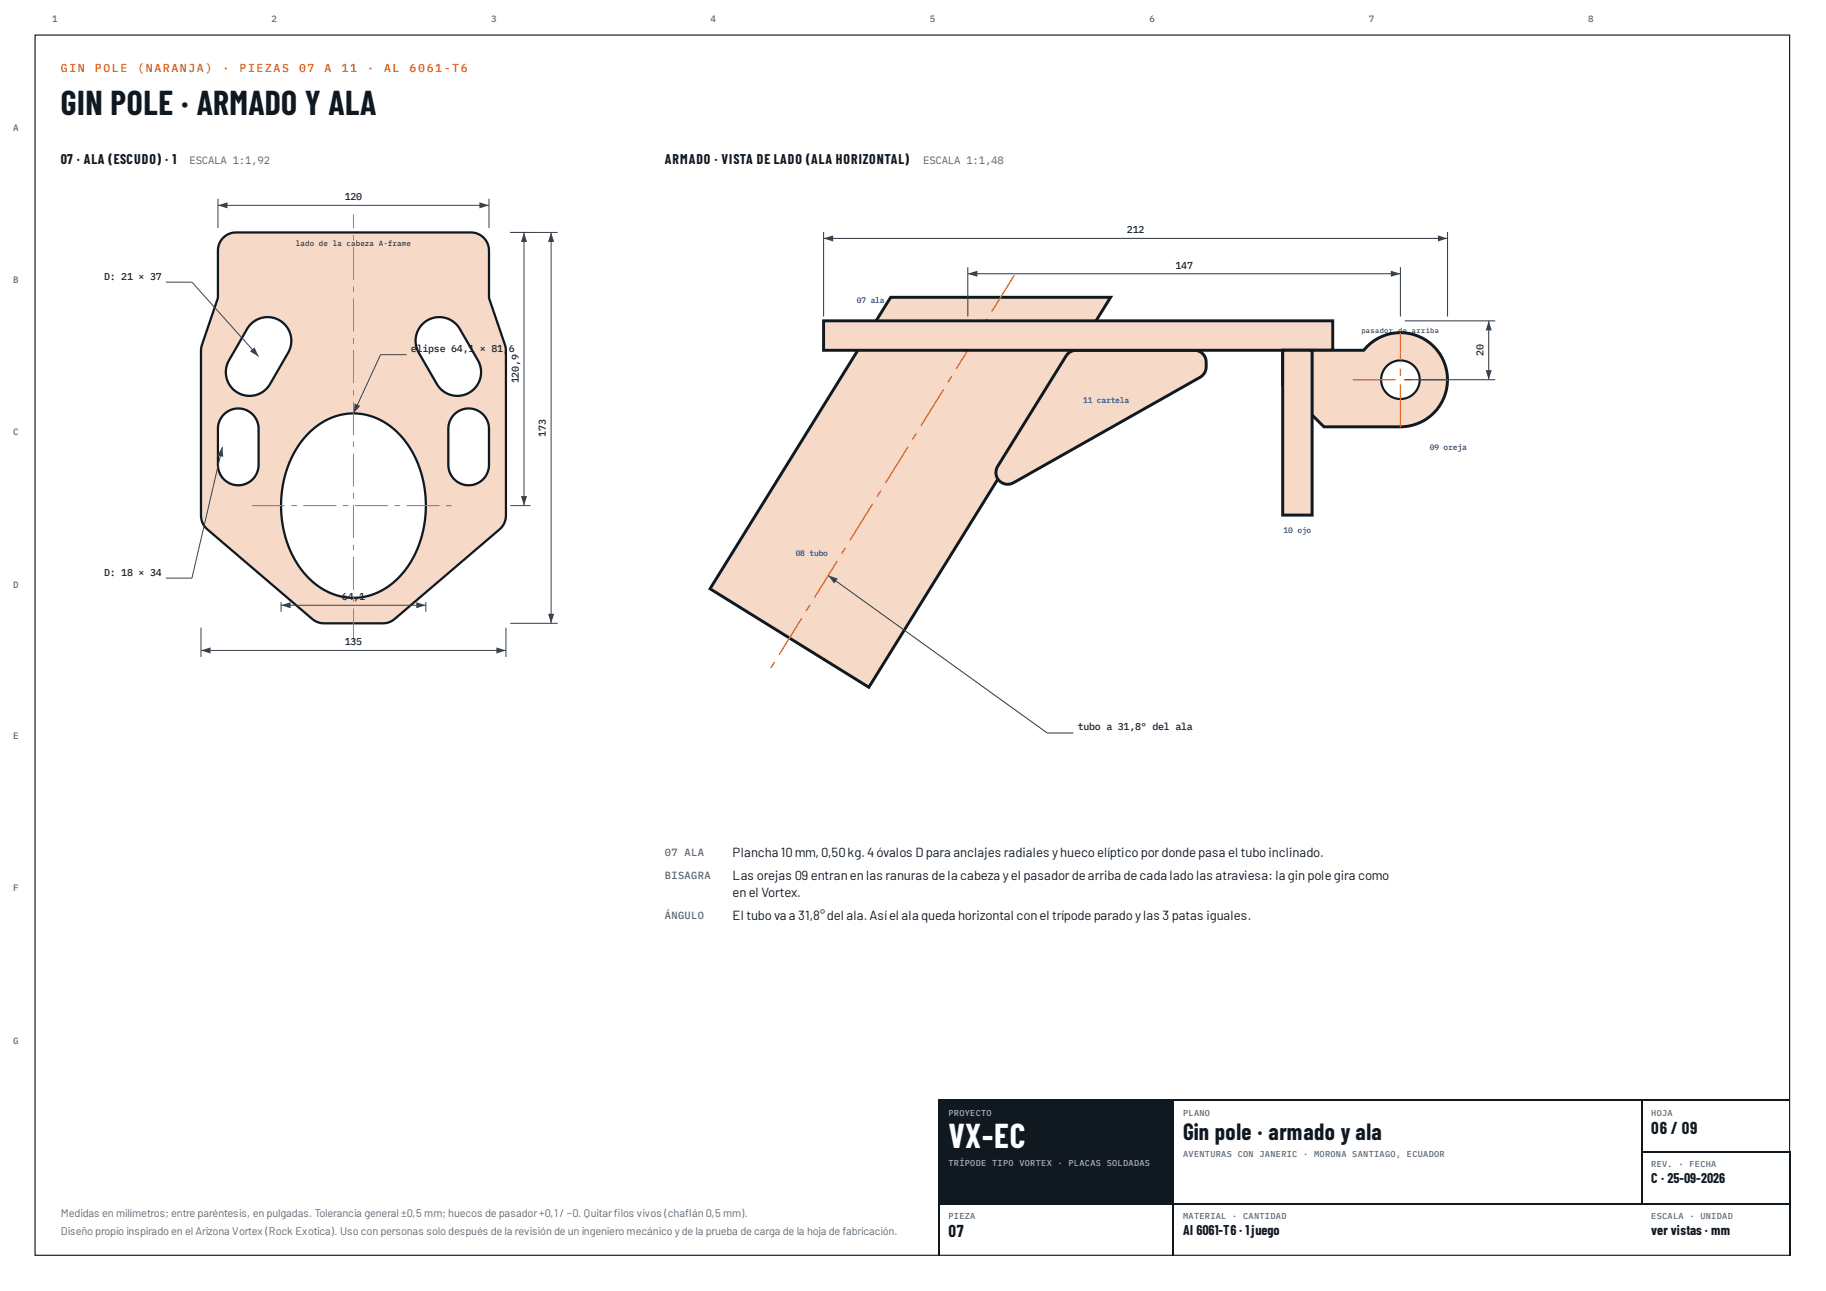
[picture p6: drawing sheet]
<svg xmlns="http://www.w3.org/2000/svg" width="420mm" height="297mm" viewBox="0 0 420 297" stroke-linecap="round" stroke-linejoin="round" font-family="sans-serif">
<path d="M8.1 8.1h403.7v280.7h-403.7z" fill="none" stroke="#101820" stroke-width=".26"/>
<path d="M51.4 54.7a4.2 4.2 0 0 1 2.9-1.2h54.1a4.2 4.2 0 0 1 4.1 4.1v11l3.9 11.6v38.4a4.2 4.2 0 0 1-1.4 3.2l-24.2 20.6-1.4 .8-1.3 .2h-13.5l-1.3-.2-.8-.3-24.8-21.1a4.2 4.2 0 0 1-1.4-3.2v-38.4l3.8-11.6v-11a4.2 4.2 0 0 1 1.3-2.9zM51.5 95.3l-.9 1.3-.4 1.4-.1 9a4.7 4.7 0 0 0 4.7 4.6 4.7 4.7 0 0 0 4.7-4.6v-8.4a4.7 4.7 0 0 0-2.9-4.3 4.7 4.7 0 0 0-5.1 1zM57.7 74.6l-.8 1.1-4.2 7.2a5.5 5.5 0 0 0 2 7.4 5.5 5.5 0 0 0 7.5-2l4.1-7.2a5.5 5.5 0 0 0-1.4-7 5.5 5.5 0 0 0-7.2 .5zM104.5 95.3l-.8 1.3-.5 1.4v9a4.7 4.7 0 0 0 4.6 4.6 4.7 4.7 0 0 0 4.7-4.6v-8.4a4.7 4.7 0 0 0-2.9-4.3 4.7 4.7 0 0 0-5.1 1zM97.2 74.6a5.4 5.4 0 0 0-.8 6.5l4.1 7.2a5.5 5.5 0 0 0 7.5 2 5.5 5.5 0 0 0 2-7.4l-4.2-7.2a5.5 5.5 0 0 0-8.6-1.1zM71.2 99.5l-1.4 1.6-1.5 2-1.1 2-.9 2.2-1.2 4.5-.4 4.9 .1 2.4 .4 2.7 1.4 4.5 1 2.1 1.4 2.2 1.6 1.9 1.5 1.5a14 14 0 0 0 20.4-2l1.4-1.7 1.3-2.2 1.7-4.3 1-4.7v-4.9l-.8-4.7-1.6-4.4-1.1-2-1.3-1.8-1.4-1.6-1.6-1.4a13.8 13.8 0 0 0-18.9 1.2z" fill-rule="evenodd" fill="#f6d9c6"/>
<path d="M51.4 54.7a4.2 4.2 0 0 1 2.9-1.2h54.1a4.2 4.2 0 0 1 4.1 4.1v11l3.9 11.6v38.4a4.2 4.2 0 0 1-1.4 3.2l-24.2 20.6-1.4 .8-1.3 .2h-13.5l-1.3-.2-.8-.3-24.8-21.1a4.2 4.2 0 0 1-1.4-3.2v-38.4l3.8-11.6v-11a4.2 4.2 0 0 1 1.3-2.9zM57.7 74.6a5.5 5.5 0 0 1 7.2-.5 5.5 5.5 0 0 1 1.4 7l-4.1 7.2a5.5 5.5 0 0 1-7.5 2 5.5 5.5 0 0 1-2-7.4l4.2-7.2zM97.2 74.6a5.5 5.5 0 0 1 8.6 1.1l4.2 7.2a5.5 5.5 0 0 1-2 7.4 5.5 5.5 0 0 1-7.5-2l-4.1-7.2a5.4 5.4 0 0 1 .8-6.5zM51.5 95.3a4.7 4.7 0 0 1 5.1-1 4.7 4.7 0 0 1 2.9 4.3v8.4a4.7 4.7 0 0 1-4.7 4.6 4.7 4.7 0 0 1-4.7-4.6l.1-9 .4-1.4zM71.2 99.5l1.3-1.2a14 14 0 0 1 20 2.3l1.4 1.7 1.1 1.9 1 2.1 .8 2.2 1 4.4 .2 4.8-.7 4.8-1.5 4.4-2.3 3.9-1.4 1.7-1.5 1.5a14 14 0 0 1-20.4-2l-1.4-1.7-1.2-1.9-1.7-4-1-4.6-.2-4.5 .6-4.8 1.3-4.2 2.2-4zM104.5 95.3a4.7 4.7 0 0 1 5.1-1 4.7 4.7 0 0 1 2.9 4.3v8.4a4.7 4.7 0 0 1-4.7 4.6 4.7 4.7 0 0 1-4.6-4.6v-9l.5-1.4z" fill="none" stroke="#101820" stroke-width=".52"/>
<g fill="#e0621b">
<path d="M81.2 140h.3v7.6h-.3zM81.2 137.2h.3v1.3h-.3zM81.2 128.1h.3v7.6h-.3zM81.2 125.3h.3v1.3h-.3zM81.2 116.2h.3v7.6h-.3zM81.2 113.4h.3v1.3h-.3zM81.2 104.4h.3v7.5h-.3zM81.2 101.6h.3v1.2h-.3zM81.2 92.5h.3v7.6h-.3zM81.2 89.7h.3v1.3h-.3zM81.2 80.6h.3v7.6h-.3zM81.2 77.8h.3v1.3h-.3zM81.2 68.7h.3v7.6h-.3zM81.2 65.9h.3v1.3h-.3zM81.2 56.8h.3v7.6h-.3zM81.2 54.1h.3v1.2h-.3zM81.2 49.3h.3v3.2h-.3z"/>
<path d="M57.9 116.2h7.6v.2h-7.6zM67 116.2h1.3v.2h-1.3zM69.8 116.2h7.6v.2h-7.6zM78.9 116.2h1.3v.2h-1.3zM81.7 116.2h7.6v.2h-7.6zM90.8 116.2h1.3v.2h-1.3zM93.6 116.2h7.6v.2h-7.6zM102.7 116.2h1.2v.2h-1.2z"/>
</g>
<path d="M46.3 144.4v6.7M46.3 149.6h70.1M116.4 144.4v6.7" fill="none" stroke="#39434d" stroke-width=".23"/>
<g fill="#39434d">
<path d="M114.2 148.9l2.2 .7-2.2 .7z"/>
<path d="M46.3 149.6l2.1-.7v1.4z"/>
</g>
<path d="M117.4 53.5h10.9M126.8 53.5v89.9M117.4 143.4h10.9" fill="none" stroke="#39434d" stroke-width=".23"/>
<g fill="#39434d">
<path d="M126.8 53.5l.7 2.2h-1.4z"/>
<path d="M126.1 141.2h1.4l-.7 2.2z"/>
</g>
<path d="M117.4 53.5h4.7M120.6 53.5v62.8M117.4 116.3h4.7" fill="none" stroke="#39434d" stroke-width=".23"/>
<g fill="#39434d">
<path d="M120.6 53.5l.7 2.2h-1.4z"/>
<path d="M119.9 114.1h1.4l-.7 2.2z"/>
</g>
<path d="M64.7 138.5v2.2M64.7 139.2h33.3M98 138.5v2.2" fill="none" stroke="#39434d" stroke-width=".23"/>
<g fill="#39434d">
<path d="M95.8 138.5l2.2 .7-2.2 .7z"/>
<path d="M64.7 139.2l2.2-.7v1.4z"/>
</g>
<path d="M87.6 81.6l-6.3 13.5" fill="none" stroke="#39434d" stroke-width=".23"/>
<path d="M81.6 92.8l1.3 .6-1.6 1.7z" fill="#39434d"/>
<path d="M87.6 81.6h6M51.2 102.8l-7 30.2" fill="none" stroke="#39434d" stroke-width=".23"/>
<path d="M51.2 102.8l.2 2.3-1.4-.3z" fill="#39434d"/>
<path d="M44.2 64.9l15.3 17.1M38.2 133h6" fill="none" stroke="#39434d" stroke-width=".23"/>
<path d="M57.5 80.8l1.1-.9 .9 2.1z" fill="#39434d"/>
<path d="M50.1 45.7v6.8M50.1 47.2h62.4M112.5 45.7v6.8M38.2 64.9h6" fill="none" stroke="#39434d" stroke-width=".23"/>
<g fill="#39434d">
<path d="M110.3 46.5l2.2 .7-2.2 .7z"/>
<path d="M50.1 47.2l2.2-.7v1.4z"/>
</g>
<path d="M205 68.4h50.6l-55.7 89.7-36.5-22.6z" fill="#f6d9c6"/>
<path d="M205 68.4h50.6l-55.7 89.7-36.5-22.6z" fill="none" stroke="#101820" stroke-width=".68" stroke-linecap="butt"/>
<path d="M233.3 63.2l.2 .2-5.2 8.4-.2-.2zM227 73.3l.3 .2-.9 1.4-.2-.2zM225.1 76.4l.3 .1-5.2 8.4-.3-.1zM218.9 86.5l.2 .1-.8 1.4-.3-.1zM217 89.5l.2 .2-5.2 8.4-.2-.2zM210.7 99.6l.3 .2-.9 1.4-.2-.2zM208.8 102.7l.3 .2-5.2 8.3-.3-.1zM202.6 112.8l.2 .1-.8 1.4-.3-.1zM200.7 115.9l.2 .1-5.2 8.4-.2-.2zM194.4 125.9l.3 .2-.9 1.4-.2-.2zM192.5 129l.3 .2-5.2 8.4-.3-.2zM186.3 139.1l.2 .1-.8 1.4-.3-.1zM184.4 142.2l.2 .1-5.2 8.4-.2-.2zM178.1 152.2l.3 .2-.9 1.4-.2-.2z" fill="#e0621b"/>
<path d="M245.7 81.4a2.73 2.73 0 0 1 1.9-.8h27.3a2.71 2.71 0 0 1 2.7 2.7 3.2 3.2 0 0 1-1.4 3.5l-43 24.3a2.71 2.71 0 0 1-3.3-.5 2.71 2.71 0 0 1-.3-3.3z" fill-rule="evenodd" fill="#f6d9c6"/>
<path d="M245.7 81.4a2.73 2.73 0 0 1 1.9-.8h27.3a2.71 2.71 0 0 1 2.7 2.7 3.2 3.2 0 0 1-1.4 3.5l-43 24.3a2.71 2.71 0 0 1-3.3-.5 2.71 2.71 0 0 1-.3-3.3z" fill="none" stroke="#101820" stroke-width=".68" stroke-linecap="butt"/>
<path d="M189.5 73.8h117.2v6.8h-117.2z" fill="#f6d9c6"/>
<path d="M189.5 73.8h117.2v6.8h-117.2z" fill="none" stroke="#101820" stroke-width=".68" stroke-linecap="butt"/>
<path d="M295.2 80.6h18.6a10.8 10.8 0 0 1 18.2 2.1 10.8 10.8 0 0 1-9.7 15.5h-17.6l-9.5-9.5z" fill-rule="evenodd" fill="#f6d9c6"/>
<path d="M295.2 80.6h18.6a10.8 10.8 0 0 1 18.2 2.1 10.8 10.8 0 0 1-9.7 15.5h-17.6l-9.5-9.5z" fill="none" stroke="#101820" stroke-width=".68" stroke-linecap="butt"/>
<circle cx="322.3" cy="87.4" r="4.4" fill="#fff"/>
<circle cx="322.3" cy="87.4" r="4.4" fill="none" stroke="#101820" stroke-width=".49"/>
<g fill="#e0621b">
<path d="M311.3 87.2h9.9v.3h-9.9zM323.1 87.2h1.7v.3h-1.7zM326.8 87.2h6.4v.3h-6.4z"/>
<path d="M322.1 88.5h.3v9.8h-.3zM322.1 84.8h.3v1.7h-.3zM322.1 76.4h.3v6.5h-.3z"/>
</g>
<path d="M295.2 80.6h6.7v37.9h-6.7z" fill="#f6d9c6"/>
<path d="M295.2 80.6h6.7v37.9h-6.7z" fill="none" stroke="#101820" stroke-width=".68" stroke-linecap="butt"/>
<path d="M189.5 53.4v19.4M189.5 54.9h143.6M333.1 53.4v19.4" fill="none" stroke="#39434d" stroke-width=".25"/>
<g fill="#39434d">
<path d="M330.9 54.2l2.2 .7-2.2 .6z"/>
<path d="M189.5 54.9l2.2-.7v1.3z"/>
</g>
<path d="M222.7 61.5v11.3M222.7 63h99.6M322.3 61.5v11.3" fill="none" stroke="#39434d" stroke-width=".25"/>
<g fill="#39434d">
<path d="M320.1 62.3l2.2 .7-2.2 .7z"/>
<path d="M222.7 63l2.2-.7v1.4z"/>
</g>
<path d="M323.3 73.8h20.8M342.6 73.8v13.6M323.3 87.4h20.8" fill="none" stroke="#39434d" stroke-width=".25"/>
<g fill="#39434d">
<path d="M342.6 73.8l.7 2.2h-1.4z"/>
<path d="M341.9 85.2h1.4l-.7 2.2z"/>
</g>
<path d="M190.6 132.4l50.4 36.2" fill="none" stroke="#39434d" stroke-width=".25"/>
<path d="M190.6 132.4l2.2 .7-.8 1.1z" fill="#39434d"/>
<path d="M241 168.6h6" fill="none" stroke="#39434d" stroke-width=".25"/>
<path d="M215.9 253.1h196.1M216 252.9v36" fill="none" stroke="#101820" stroke-width=".26"/>
<path d="M216.2 253.2h53.9v23.8h-53.9z" fill="#101820"/>
<path d="M270 253.2v35.7M378 253.2v23.8M216.2 276.9h195.8M378.1 265h33.9M411.8 265.1v23.8" fill="none" stroke="#101820" stroke-width=".26"/>
<text font-size="7.8" fill="#101820" x="14" y="26.5">GIN POLE · ARMADO Y ALA</text>
<text font-size="7.8" fill="#fff" x="218.3" y="264.1">VX-EC</text>
<text font-size="5.3" fill="#101820" x="272.3" y="262.2">Gin pole · armado y ala</text>
<g font-size="3.9" fill="#101820">
<text x="380" y="260.9">06 / 09</text>
<text x="218.3" y="284.7">07</text>
</g>
<g font-size="3.2" fill="#101820">
<text x="14" y="37.8">07 · ALA (ESCUDO) · 1</text>
<text x="153" y="37.8">ARMADO · VISTA DE LADO (ALA HORIZONTAL)</text>
<text x="380" y="272.3">C · 25-09-2026</text>
<text x="272.3" y="284.2">Al 6061-T6 · 1 juego</text>
<text x="380" y="284.2">ver vistas · mm</text>
</g>
<g font-size="3" fill="#101820">
<text x="168.6" y="197.1">Plancha 10mm, 0,50kg.4óvalos Dpara anclajes radiales yhuecoelípticopordondepasa el tuboinclinado.</text>
<text x="168.6" y="202.4">Las orejas 09 entranenlas ranuras dela cabeza yel pasadordearriba decada ladolas atraviesa: la ginpolegira como</text>
<text x="168.6" y="206.4">enel Vortex.</text>
<text x="168.6" y="211.7">El tubova a 31,8°del ala.Asíel ala queda horizontal conel trípodeparadoylas 3 patas iguales.</text>
</g>
<g font-size="2.6" fill="#e0621b">
<text x="14" y="16.7">GIN</text>
<text x="21.8" y="16.7">POLE</text>
<text x="31.6" y="16.7">(NARANJA)</text>
<text x="51.2" y="16.7">·</text>
<text x="55.1" y="16.7">PIEZAS</text>
<text x="68.8" y="16.7">07</text>
<text x="74.7" y="16.7">A</text>
<text x="78.6" y="16.7">11</text>
<text x="84.5" y="16.7">·</text>
<text x="88.4" y="16.7">AL</text>
<text x="94.3" y="16.7">6061-T6</text>
</g>
<g font-size="2.5" fill="#5b6875">
<text x="43.6" y="37.8">ESCALA 1:1,92</text>
<text x="212.5" y="37.8">ESCALA 1:1,48</text>
<text x="14" y="279.9">Medidas en milímetros; entre paréntesis, en pulgadas. Tolerancia general ±0,5 mm; huecos de pasador+0,1 / −0. Quitarflos vivos (chafán 0,5 mm).</text>
<text x="141.3" y="279.9">i</text>
<text x="157.7" y="279.9">l</text>
<text x="14" y="284.2">Diseño propio inspirado en el Arizona Vortex (Rock Exotica). Uso con personas solo después de la revisión de un ingeniero mecánico yde la prueba de carga de la hoja de fabricación.</text>
</g>
<g font-size="2.4" fill="#5b6875">
<text x="153" y="196.9">07 ALA</text>
<text x="153" y="202.1">BISAGRA</text>
<text x="153" y="211.4">ÁNGULO</text>
</g>
<g font-size="2.3" fill="#1a2530">
<text x="79.4" y="46">120</text>
<text x="259.3" y="53.7">212</text>
<text x="23.9" y="64.3">D: 21 × 37</text>
<text x="270.5" y="61.8">147</text>
<text x="94.6" y="81">elipse 64,1 × 81,6</text>
<text x="341.4" y="81.9" transform="rotate(-90 341.4 81.9)">20</text>
<text x="119.4" y="88.2" transform="rotate(-90 119.4 88.2)">120,9</text>
<text x="125.6" y="100.4" transform="rotate(-90 125.6 100.4)">173</text>
<text x="23.9" y="132.4">D: 18 × 34</text>
<text x="78.7" y="138">64,1</text>
<text x="79.4" y="148.4">135</text>
<text x="248" y="168">tubo a 31,8° del ala</text>
</g>
<g font-size="2.1" fill="#5b6875">
<text x="12" y="5">1</text>
<text x="62.5" y="5">2</text>
<text x="113" y="5">3</text>
<text x="163.5" y="5">4</text>
<text x="214" y="5">5</text>
<text x="264.5" y="5">6</text>
<text x="315" y="5">7</text>
<text x="365.5" y="5">8</text>
<text x="3" y="30.2">A</text>
<text x="3" y="65.1">B</text>
<text x="3" y="100">C</text>
<text x="3" y="135.2">D</text>
<text x="3" y="170.1">E</text>
<text x="3" y="205.1">F</text>
<text x="3" y="240.2">G</text>
</g>
<g font-size="2" fill="#9fb0c1">
<text x="218.3" y="256.6">PROYECTO</text>
<text x="218.3" y="268.3">TRÍPODE TIPO VORTEX · PLACAS SOLDADAS</text>
</g>
<g font-size="2" fill="#5b6875">
<text x="272.3" y="256.6">PLANO</text>
<text x="380" y="256.6">HOJA</text>
<text x="272.3" y="266.2">AVENTURAS CON JANERIC · MORONA SANTIAGO, ECUADOR</text>
<text x="380" y="268.6">REV. · FECHA</text>
<text x="218.3" y="280.5">PIEZA</text>
<text x="272.3" y="280.5">MATERIAL · CANTIDAD</text>
<text x="380" y="280.5">ESCALA · UNIDAD</text>
</g>
<g font-size="1.8" fill="#1646a8">
<text x="197.2" y="69.8">07 ala</text>
<text x="249.3" y="92.8">11 cartela</text>
<text x="329" y="103.6">09 oreja</text>
<text x="295.4" y="122.6">10 ojo</text>
<text x="183.1" y="128">08 tubo</text>
</g>
<text font-size="1.7" fill="#101820" x="68.1" y="56.6">lado de la cabeza A-frame</text>
<g font-size="1.6" fill="#101820">
<text x="313.3" y="76.5">pasador</text>
<text x="321.7" y="76.5">d</text>
<text x="322.8" y="76.5">e</text>
<text x="324.9" y="76.5">arriba</text>
</g>
</svg>
